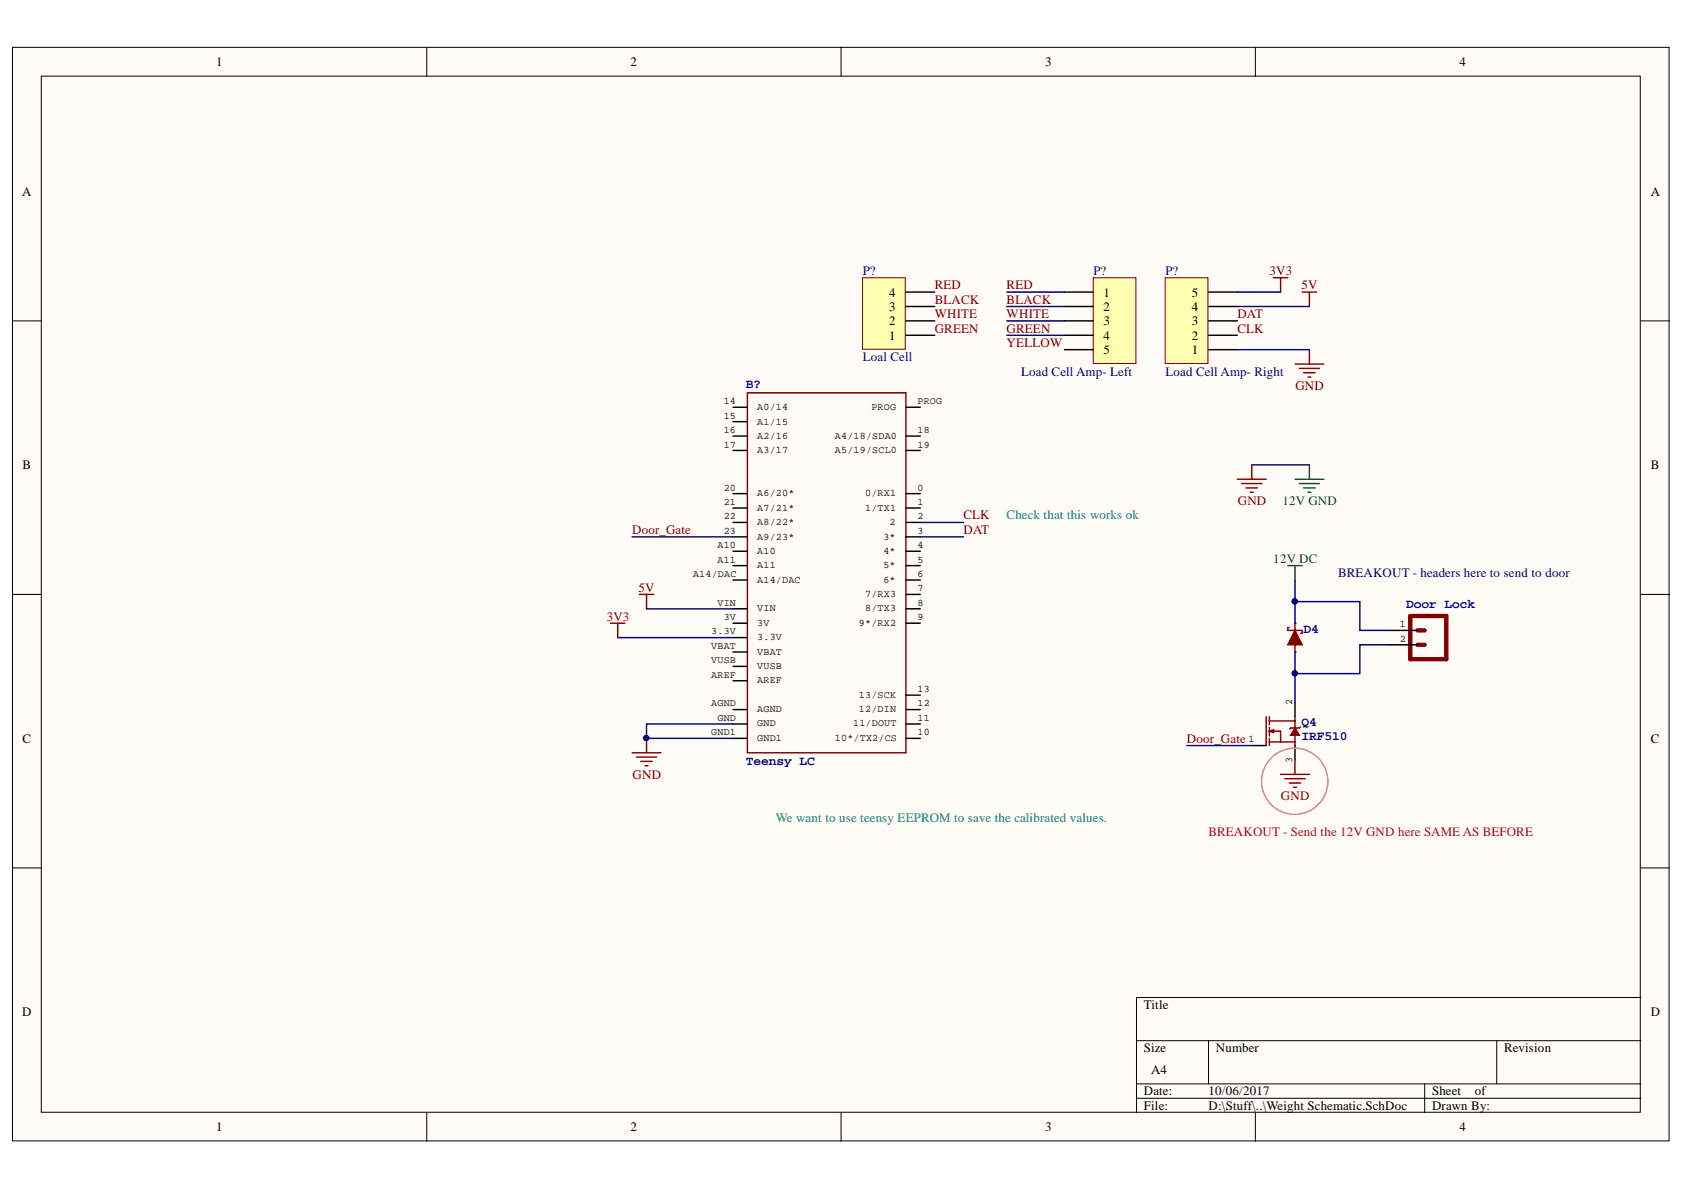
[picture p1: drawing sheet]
<svg xmlns="http://www.w3.org/2000/svg" width="297mm" height="210mm" viewBox="0 0 297 210" stroke-linecap="round" stroke-linejoin="round" font-family="sans-serif">
<g fill="#fffcf8" stroke="#000" stroke-width=".18">
<path d="M2.2 8.4h292.2v192.8h-292.2z"/>
<path d="M7.3 13.4h282v182.8h-282z"/>
</g>
<g fill="none" stroke="#000" stroke-width=".18">
<path d="M75.3 8.4v5M148.4 8.4v5M221.4 8.4v5M2.2 56.6h5.1M289.4 56.6h5.1M2.2 104.8h5.1M289.4 104.8h5.1M2.2 153.1h5.1M289.4 153.1h5.1M289.4 175.9h-88.9v20.4M75.3 196.3v5M148.4 196.3v5"/>
<path d="M200.5 183.6h88.9M200.5 191.2h88.9M200.5 193.7h88.9M213.2 183.6v7.6M221.4 196.3v5M251.3 191.2v5.1M264 183.6v7.6"/>
</g>
<path d="M131.8 69.3h28v63.5h-28zM107.7 109.9h2.5M109 109.9v2.6M112.8 104.8h2.5M114 104.8v2.6M111.5 132.8h5.1M112.3 133.5h3.5M113 134.3h2.1M113.8 135.1h.5M114 130.2v2.6" fill="none" stroke="#800000" stroke-width=".25"/>
<g fill="none" stroke="#000" stroke-width=".25">
<path d="M129.3 71.8h2.5M129.3 74.4h2.5M129.3 76.9h2.5M129.3 79.5h2.5M159.8 71.8h2.5M159.8 76.9h2.5M159.8 79.5h2.5M129.3 87.1h2.5M129.3 89.6h2.5M129.3 92.2h2.5M129.3 94.7h2.5M129.3 97.2h2.5"/>
<path d="M129.3 99.8h2.5M159.8 87.1h2.5M159.8 89.6h2.5M159.8 92.2h2.5M159.8 94.7h2.5M159.8 97.2h2.5M159.8 99.8h2.5M129.3 115h2.5M129.3 112.5h2.5M129.3 109.9h2.5M129.3 107.4h2.5M129.3 102.3h2.5"/>
<path d="M129.3 117.5h2.5M159.8 109.9h2.5M159.8 107.4h2.5M159.8 102.3h2.5M159.8 104.8h2.5M129.3 130.2h2.5M129.3 127.7h2.5M129.3 125.2h2.5M129.3 120.1h2.5M159.8 130.2h2.5M159.8 127.7h2.5M159.8 125.2h2.5"/>
<path d="M159.8 122.6h2.5"/>
</g>
<path d="M109 112.5h20.3M114 107.4h15.3M129.3 127.7h-15.3v2.5h15.3" fill="none" stroke="#000080" stroke-width=".25"/>
<circle cx="114" cy="130.2" r=".46" fill="#000080" stroke="#000080" stroke-width=".18"/>
<path d="M152.1 49h7.6v12.6h-7.6z" fill="#ffffb0" stroke="#800000" stroke-width=".18"/>
<path d="M159.8 59.1h5.1M159.8 56.6h5.1M159.8 54.1h5.1M159.8 51.5h5.1" fill="none" stroke="#000" stroke-width=".25"/>
<path d="M192.8 49h7.6v15.1h-7.6z" fill="#ffffb0" stroke="#800000" stroke-width=".18"/>
<path d="M187.8 51.5h5M187.8 54.1h5M187.8 56.6h5M187.8 59.1h5M187.8 61.7h5" fill="none" stroke="#000" stroke-width=".25"/>
<path d="M205.5 49h7.6v15.1h-7.6z" fill="#ffffb0" stroke="#800000" stroke-width=".18"/>
<path d="M213.2 59.1h5.1M213.2 56.6h5.1M213.2 54.1h5.1M213.2 51.5h5.1M213.2 61.7h5.1" fill="none" stroke="#000" stroke-width=".25"/>
<path d="M177.6 59.1h10.2M177.6 56.6h10.2M177.6 54.1h10.2M177.6 51.5h10.2M218.3 54.1h12.7M218.3 51.5h7.6M218.3 61.7h12.7M162.3 92.2h7.7M162.3 94.7h7.7" fill="none" stroke="#000080" stroke-width=".25"/>
<g fill="none" stroke="#800000" stroke-width=".25">
<path d="M224.6 49h2.6M225.9 49v2.5M229.7 51.5h2.5M231 51.5v2.6M228.4 64.2h5.1M229.2 65h3.5M229.9 65.7h2.1M230.7 66.5h.5M231 61.7v2.5M223.3 126.4v5.1M223.9 126.4v1.5M223.9 128.3v1.5"/>
<path d="M223.9 130.3v1.2M223.9 130.9h4.5M223.9 127.2h4.5M224.7 129h1.2v1.9M228.4 126.4v2M228.4 129.7v1.8M229.4 128.2l-.2 .2h-1.5l-.2 .2"/>
</g>
<path d="M228.4 128.4l.8 1.3h-1.5z" fill="#800000"/>
<path d="M228.4 128.4l.8 1.3h-1.5z" fill="none" stroke="#800000" stroke-width=".25"/>
<path d="M223.9 129l.8-.3v.5z" fill="#800000"/>
<path d="M227.4 110.7h-.2v.5h2.5v.5h-.3M228.4 109.9v1.3M228.4 113.7v1.3M223.9 129l.8-.3v.5zM225.9 136.6h5.1M226.6 137.4h3.6M227.4 138.1h2M228.2 138.9h.5M228.4 134.1v2.5" fill="none" stroke="#800000" stroke-width=".25"/>
<path d="M220.8 131.5h2.5M228.4 123.9v2.5M228.4 131.5v2.6" fill="none" stroke="#000" stroke-width=".25"/>
<path d="M209.4 131.5h11.4" fill="none" stroke="#000080" stroke-width=".25"/>
<path d="M228.4 111.2l1.3 2.5h-2.5z" fill="#800000"/>
<path d="M218.3 84.5h5M219 85.3h3.6M219.8 86.1h2M220.5 86.8h.6M220.8 82v2.5M228.4 111.2l1.3 2.5h-2.5z" fill="none" stroke="#800000" stroke-width=".25"/>
<path d="M228.4 115h.1M228.4 109.9h.1M244.9 111.2h5.1M244.9 113.7h5.1" fill="none" stroke="#000" stroke-width=".25"/>
<path d="M227.2 99.8h2.5M228.4 99.8v2.5M228.4 84.5h5.1M229.2 85.3h3.5M229.9 86.1h2.1M230.7 86.8h.5M231 82v2.5" fill="none" stroke="#008000" stroke-width=".25"/>
<path d="M248.8 108.7h6.3v7.6h-6.3zM250 113.7h1.3M250 111.2h1.3" fill="none" stroke="#800000" stroke-width=".76"/>
<path d="M111.5 94.7h17.8M220.8 82h10.2M228.4 102.3v7.6M228.4 115v8.9M228.4 106.1h11.5v5.1h5M244.9 113.7h-5v5.1h-11.5" fill="none" stroke="#000080" stroke-width=".25"/>
<g fill="#000080" stroke="#000080" stroke-width=".18">
<circle cx="228.4" cy="106.1" r=".46"/>
<circle cx="228.4" cy="118.8" r=".46"/>
</g>
<circle cx="228.4" cy="137.8" r="5.8" fill="none" stroke="#f0f" stroke-width=".25"/>
<g font-size="2.3">
<text x="38.2" y="11.7">1</text>
<text x="111.2" y="11.7">2</text>
<text x="184.3" y="11.7">3</text>
<text x="257.4" y="11.7">4</text>
<text x="3.9" y="34.5">A</text>
<text x="291.2" y="34.5">A</text>
<text x="156.8" y="52.3">4</text>
<text x="194.7" y="52.3">1</text>
<text x="210.2" y="52.3">5</text>
<text x="156.8" y="59.9">1</text>
<text x="156.8" y="57.4">2</text>
<text x="156.8" y="54.9">3</text>
<text x="194.7" y="54.9">2</text>
<text x="194.7" y="57.4">3</text>
<text x="194.7" y="59.9">4</text>
<text x="210.2" y="59.9">2</text>
<text x="210.2" y="57.4">3</text>
<text x="210.2" y="54.9">4</text>
<text x="194.7" y="62.5">5</text>
<text x="210.2" y="62.5">1</text>
<text x="4" y="82.8">B</text>
<text x="291.2" y="82.8">B</text>
<text x="4" y="131">C</text>
<text x="291.2" y="131">C</text>
<text x="3.9" y="179.3">D</text>
<text x="201.8" y="178">Title</text>
<text x="291.2" y="179.3">D</text>
<text x="201.8" y="185.6">Size</text>
<text x="214.4" y="185.6">Number</text>
<text x="265.3" y="185.6">Revision</text>
<text x="203" y="189.4">A4</text>
<text x="201.8" y="193.2">Date:</text>
<text x="201.8" y="195.8">File:</text>
<text x="213.2" y="193.2">10/06/2017</text>
<text x="213.2" y="195.8">D:\Stuff\..\Weight Schematic.SchDoc</text>
<text x="252.6" y="193.2">Sheet</text>
<text x="252.6" y="195.8">Drawn By:</text>
<text x="260.1" y="193.2">of</text>
<text x="38.2" y="199.6">1</text>
<text x="111.2" y="199.6">2</text>
<text x="184.3" y="199.6">3</text>
<text x="257.4" y="199.6">4</text>
</g>
<g font-size="2.3" fill="#000080">
<text x="152.2" y="48.5">P?</text>
<text x="192.9" y="48.5">P?</text>
<text x="205.6" y="48.5">P?</text>
<text x="152.2" y="63.7">Loal Cell</text>
<text x="131.5" y="68.4">B?</text>
<text x="180.1" y="66.3">Load Cell Amp- Left</text>
<text x="205.6" y="66.3">Load Cell Amp- Right</text>
<text x="236" y="101.8">BREAKOUT - headers here to send to door</text>
<text x="248" y="107.2">Door Lock</text>
<text x="229.9" y="111.6">D4</text>
<text x="229.6" y="128.1">Q4</text>
<text x="229.6" y="130.6">IRF510</text>
<text x="131.5" y="134.9">Teensy LC</text>
</g>
<g font-size="2.3" fill="#800000">
<text x="164.9" y="51.1">RED</text>
<text x="164.9" y="53.6">BLACK</text>
<text x="177.6" y="51.1">RED</text>
<text x="177.6" y="53.6">BLACK</text>
<text x="223.9" y="48.5">3V3</text>
<text x="229.6" y="51.1">5V</text>
<text x="164.9" y="56.1">WHITE</text>
<text x="164.9" y="58.7">GREEN</text>
<text x="177.6" y="56.1">WHITE</text>
<text x="177.6" y="58.7">GREEN</text>
<text x="218.3" y="56.1">DAT</text>
<text x="218.3" y="58.7">CLK</text>
<text x="177.6" y="61.2">YELLOW</text>
<text x="228.5" y="68.8">GND</text>
<text x="218.3" y="89.1">GND</text>
<text x="111.5" y="94.2">Door_Gate</text>
<text x="170" y="94.2">DAT</text>
<text x="170" y="91.6">CLK</text>
<text x="112.6" y="104.4">5V</text>
<text x="107" y="109.5">3V3</text>
<text x="209.4" y="131">Door_Gate</text>
<text x="111.6" y="137.4">GND</text>
<text x="226" y="141.2">GND</text>
</g>
<g font-size="2.3" fill="#008000">
<text x="226.2" y="89.1">12V GND</text>
<text x="224.6" y="99.2">12V DC</text>
</g>
<g font-size="2.3" fill="#008080">
<text x="177.6" y="91.6">Check that this works ok</text>
<text x="136.9" y="145">We want to use teensy EEPROM to save the calibrated values.</text>
</g>
<text font-size="2.3" fill="#f00" x="213.2" y="147.5">BREAKOUT - Send the 12V GND here SAME AS BEFORE</text>
<g font-size="1.8">
<text x="127.7" y="71.3">14</text>
<text x="161.8" y="71.3">PROG</text>
<text x="127.7" y="73.9">15</text>
<text x="127.7" y="76.4">16</text>
<text x="133.6" y="72.3">A0/14</text>
<text x="133.6" y="74.9">A1/15</text>
<text x="133.6" y="77.4">A2/16</text>
<text x="147.3" y="77.4">A4/18/SDA0</text>
<text x="153.7" y="72.3">PROG</text>
<text x="161.8" y="76.4">18</text>
<text x="127.7" y="78.9">17</text>
<text x="133.6" y="80">A3/17</text>
<text x="147.3" y="80">A5/19/SCL0</text>
<text x="161.8" y="78.9">19</text>
<text x="127.7" y="86.6">20</text>
<text x="127.7" y="89.1">21</text>
<text x="133.6" y="87.6">A6/20*</text>
<text x="152.6" y="87.6">0/RX1</text>
<text x="161.8" y="89.1">1</text>
<text x="161.8" y="86.6">0</text>
<text x="127.7" y="91.6">22</text>
<text x="127.7" y="94.2">23</text>
<text x="133.6" y="90.1">A7/21*</text>
<text x="133.6" y="92.6">A8/22*</text>
<text x="133.6" y="95.2">A9/23*</text>
<text x="152.6" y="90.1">1/TX1</text>
<text x="155.8" y="95.2">3*</text>
<text x="156.9" y="92.6">2</text>
<text x="161.8" y="94.2">3</text>
<text x="161.8" y="91.6">2</text>
<text x="122.2" y="101.8">A14/DAC</text>
<text x="126.6" y="96.7">A10</text>
<text x="126.6" y="99.2">A11</text>
<text x="133.6" y="97.7">A10</text>
<text x="133.6" y="100.3">A11</text>
<text x="155.8" y="100.3">5*</text>
<text x="155.8" y="97.7">4*</text>
<text x="161.8" y="101.8">6</text>
<text x="161.8" y="99.2">5</text>
<text x="161.8" y="96.7">4</text>
<text x="126.6" y="106.8">VIN</text>
<text x="133.6" y="107.9">VIN</text>
<text x="133.6" y="102.8">A14/DAC</text>
<text x="152.6" y="107.9">8/TX3</text>
<text x="152.6" y="105.3">7/RX3</text>
<text x="155.8" y="102.8">6*</text>
<text x="161.8" y="106.8">8</text>
<text x="161.8" y="104.3">7</text>
<text x="125.5" y="111.9">3.3V</text>
<text x="127.7" y="109.4">3V</text>
<text x="133.6" y="112.9">3.3V</text>
<text x="133.6" y="110.4">3V</text>
<text x="151.5" y="110.4">9*/RX2</text>
<text x="161.8" y="109.4">9</text>
<text x="246.9" y="110.6">1</text>
<text x="246.9" y="113.2">2</text>
<text x="125.5" y="114.5">VBAT</text>
<text x="125.5" y="119.5">AREF</text>
<text x="125.5" y="117">VUSB</text>
<text x="133.6" y="115.5">VBAT</text>
<text x="133.6" y="118">VUSB</text>
<text x="125.5" y="124.6">AGND</text>
<text x="133.6" y="125.6">AGND</text>
<text x="133.6" y="120.5">AREF</text>
<text x="151.5" y="125.6">12/DIN</text>
<text x="151.5" y="123.1">13/SCK</text>
<text x="161.8" y="124.6">12</text>
<text x="161.8" y="122.1">13</text>
<text x="227.9" y="124.4" transform="rotate(-90 227.9 124.4)">2</text>
<text x="125.5" y="129.7">GND1</text>
<text x="126.6" y="127.1">GND</text>
<text x="133.6" y="130.7">GND1</text>
<text x="133.6" y="128.1">GND</text>
<text x="147.3" y="130.7">10*/TX2/CS</text>
<text x="150.5" y="128.1">11/DOUT</text>
<text x="161.8" y="129.7">10</text>
<text x="161.8" y="127.1">11</text>
<text x="220.2" y="130.9">1</text>
<text x="227.9" y="134.7" transform="rotate(-90 227.9 134.7)">3</text>
</g>
</svg>
